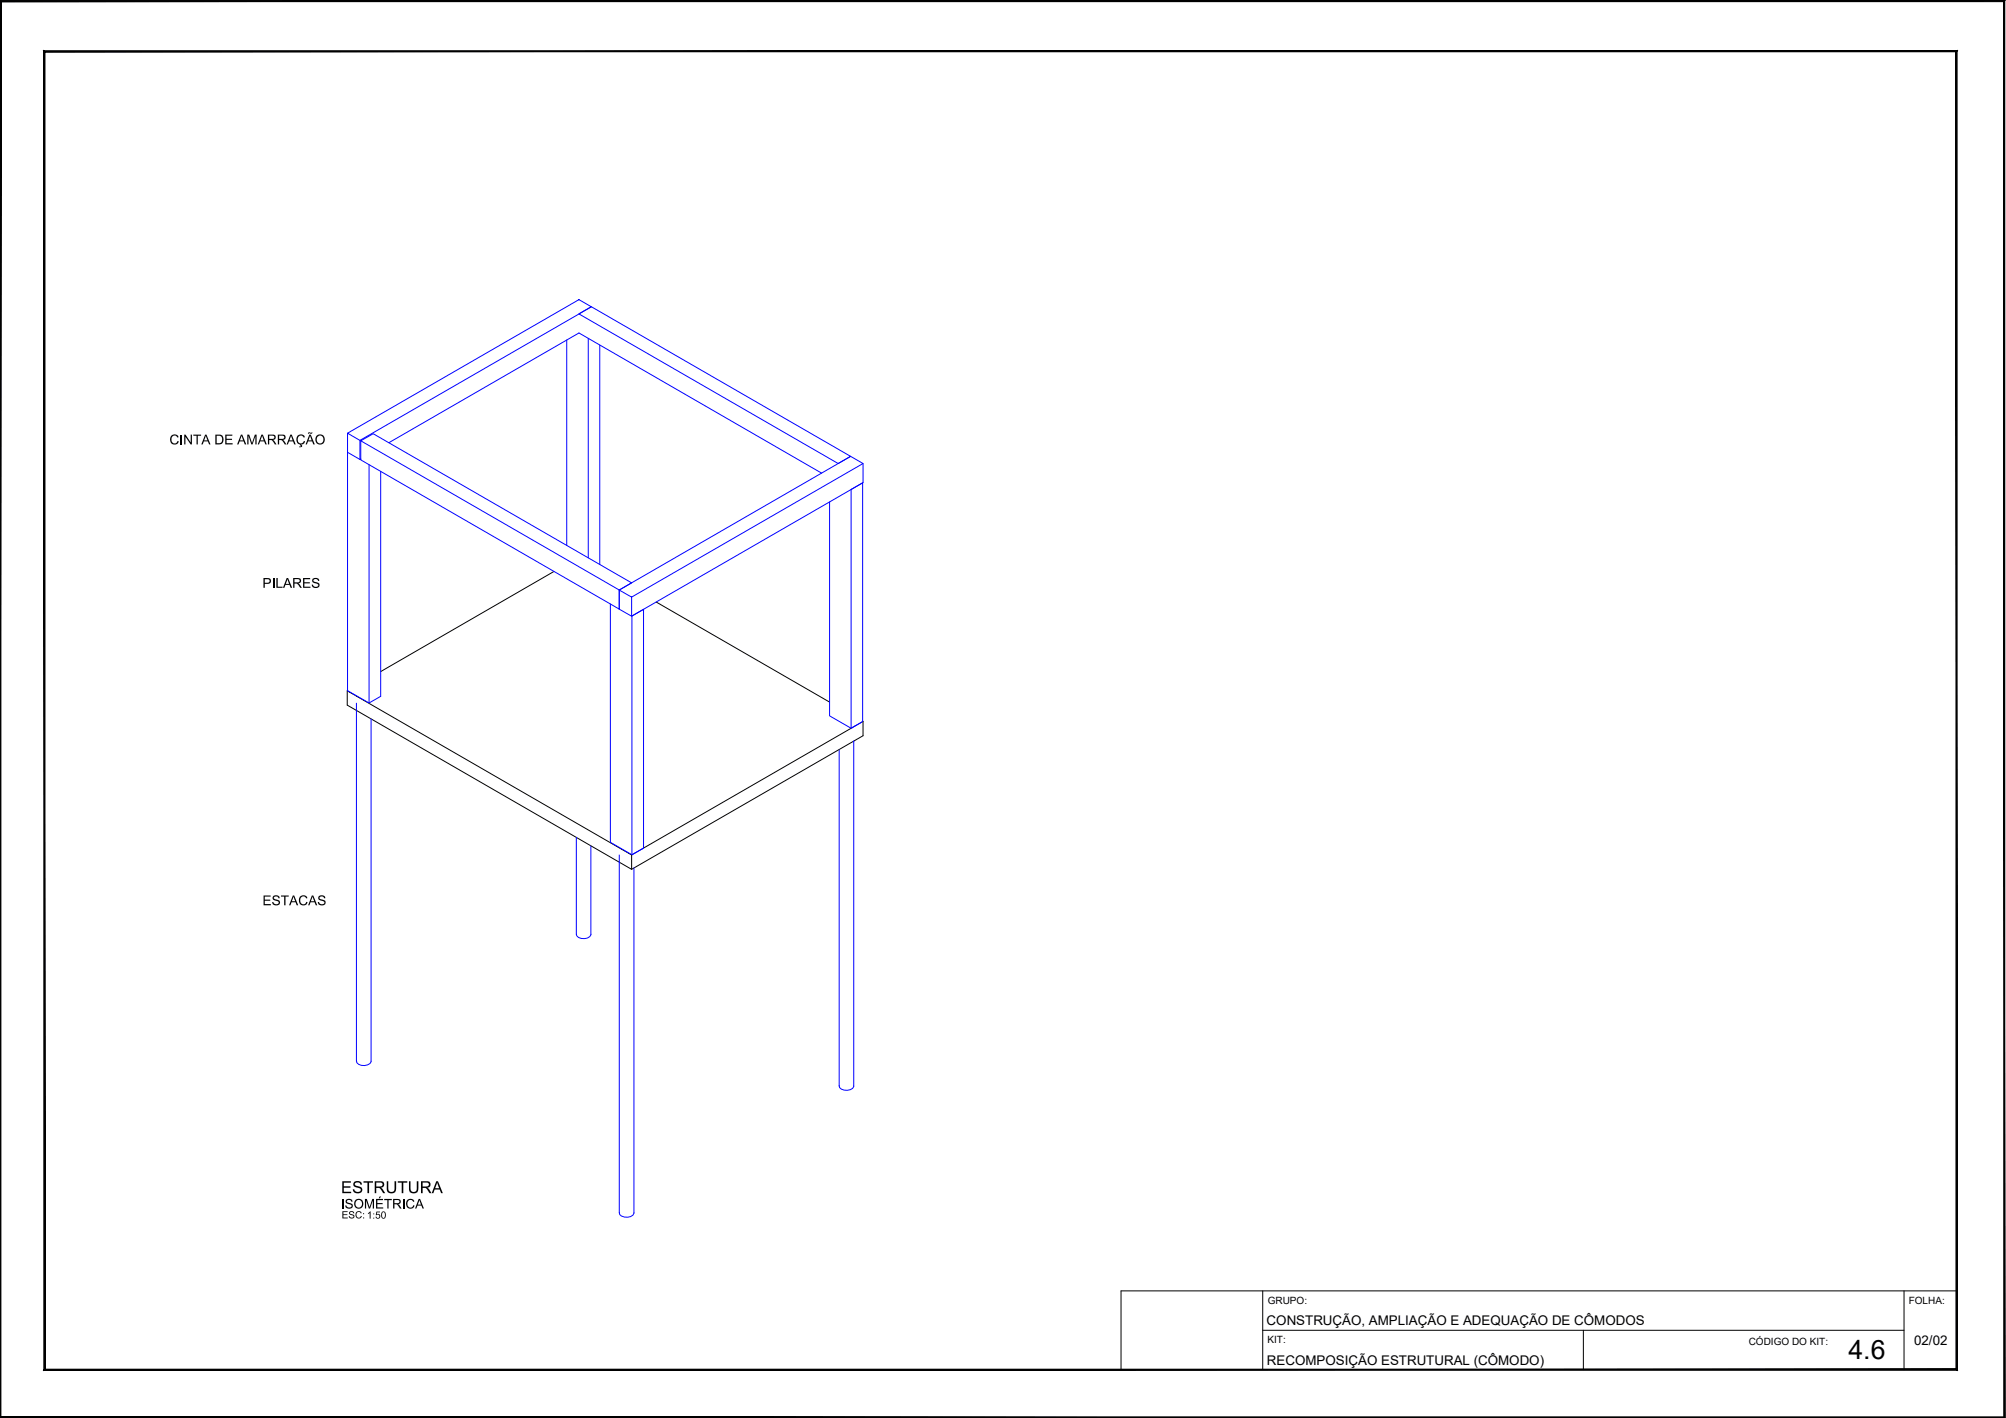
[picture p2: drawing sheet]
<svg xmlns="http://www.w3.org/2000/svg" width="420mm" height="297mm" viewBox="0 0 420 297" stroke-linecap="round" stroke-linejoin="round" font-family="sans-serif">
<!-- layer: Pisos -->
<path d="M116 119.7l-36.3 21M137.5 126.1l36.3 21M72.7 144.7v3l59.6 34.4 48.5-28v-3M72.8 144.7l59.5 34.4v3M180.7 151.1l-48.4 28" fill="none" stroke="#000" stroke-width=".21"/>
<!-- layer: Pilares estruturais -->
<g fill="none" stroke="#00f" stroke-width=".21">
<path d="M118.7 71.2v43M123.2 70.9v45.9M125.6 72.3v45.9M72.8 94.7v50l4.5 2.6 2.4-1.4v-47.2M75.5 96.2l.1 .1M77.3 97.4v49.9M173.8 105.1v44.9l4.5 2.6 2.4-1.4v-50.1l-2.4 1.4v50.1M127.8 126.5v50l4.6 2.6 2.4-1.4v-50.1l-2.4 1.4v50.1M74.7 147.3v75M77.7 150.6v71.7M175.8 157v70.5M178.8 155.2v72.3"/>
<path d="M120.7 175.4v20.3M123.8 177.2v18.5a1.74 1.74 0 0 1-3 .3l-.1-.3M129.7 179.1v75M132.8 181.8v72.3M74.7 222.2a1.33 1.33 0 0 0 1.7 1 1.18 1.18 0 0 0 1.3-.9M175.8 227.4a1.34 1.34 0 0 0 1.7 1 1.14 1.14 0 0 0 1.3-.9M129.7 254a1.31 1.31 0 0 0 1.7 1 1.14 1.14 0 0 0 1.4-.9"/>
</g>
<!-- layer: Quadro estrutural -->
<path d="M121.2 65.8l2.6-1.6 54.4 31.4-2.6 1.5zM72.8 90.7l48.5-27.9 2.6 1.5-48.5 28zM72.8 90.7v4l2.6 1.6 .2-.2M75.4 92.3v4M75.6 92.3v4l54.1 31.3v-4v4l2.6 1.5 48.5-28v-4M75.6 92.3l2.6-1.4 54.1 31.2-2.6 1.5zM81.4 92.7l39.9-22.9 50.8 29.3M129.7 123.6l48.5-28 2.6 1.5-48.5 28zM132.3 125.1v4" fill="none" stroke="#00f" stroke-width=".21"/>
<!-- layer: ARQ-TXT-02 -->
<g fill="#000">
<path d="M71.7 253.7h1.1v.2h-.9v.5h.8v.1h-.8v.5h.9v.2h-1.1zM73.2 253.9l.6-.2 .3 .2 .1 .3h-.2l-.3-.3-.4 .1v.2l.9 .4v.4l-.2 .2h-.6l-.3-.2-.1-.3h.2l.3 .4 .5-.2v-.3l-.8-.2zM74.6 254l.4-.3 .6 .2 .2 .2-.8-.2-.3 .5v.4l.3 .3h.3l.3-.4h.2l-.3 .5-.5 .1-.4-.3-.1-.3zM77.1 254.1l.5-.3v1.5h-.2v-1.2l-.3 .2zM78.8 253.8h.8v.2h-.6l-.1 .4 .4-.1 .3 .3v.4l-.3 .3h-.3l-.3-.3v-.1h.1l.4 .3 .3-.3-.2-.4-.6 .1z"/>
<path d="M76.1 254.1h.2v.2h-.2zM76.1 255h.2v.2h-.2z"/>
<path d="M78.2 254.2h.2v.2h-.2zM78.2 255.1h.2v.2h-.2z"/>
<path d="M80 253.9l.4-.1 .3 .2 .1 .8-.3 .5h-.3l-.3-.3-.1-.7zM80.2 254l-.2 .8 .3 .4 .3-.3v-.7l-.1-.2z"/>
</g>
<!-- layer: ARQ-TXT-03 -->
<path d="M71.8 251.1v2.1" fill="none" stroke="#000" stroke-width=".25"/>
<g fill="#000">
<path d="M72.5 251.4l.3-.3h.5l.4 .3 .2 .3h-.3l-.1-.2-.3-.1-.6 .2 .1 .3 1.1 .4 .1 .4-.2 .3-.6 .2-.7-.3-.1-.4h.3v.3l.4 .1h.4l.2-.2v-.3l-1.1-.4zM76.4 251.1h.4l.6 1.8 .6-1.8h.3v2.1h-.2v-1.7l-.6 1.7h-.2l-.6-1.7v1.7h-.3zM80.5 251.1h1.6v.3h-.7v1.8h-.3v-1.8h-.6zM85.3 251.4l.5-.3h.5l.4 .3 .1 .3-.3 .1-.2-.4h-.6l-.4 .7 .2 .6 .3 .2h.5l.3-.4h.2l-.2 .5-.7 .2-.6-.3-.3-.7z"/>
<path d="M74.1 252.1a1 1 0 0 1 2 0 1 1 0 0 1-2 0zM74.4 252.2a.76 .76 0 0 0 1.5 0 .76 .76 0 0 0-1.5 0z"/>
<path d="M78.8 251.1h1.4v.3h-1.2v.6h1.1v.3h-1.1v.6h1.3v.3h-1.5zM79.5 250.6h.3l-.3 .4h-.2z"/>
<path d="M82.3 251.1l1.2 .1 .3 .1 .1 .6-.5 .4 .7 .9h-.3l-.5-.8-.3-.1h-.4v.9h-.3zM82.6 251.4v.6h.8l.3-.2-.2-.4z"/>
<path d="M87.7 251.1h.3l.8 2.1h-.3l-.2-.7h-.9l-.2 .7h-.3zM87.8 251.4l-.3 .9h.7z"/>
</g>
<path d="M84.5 251.1v2.1" fill="none" stroke="#000" stroke-width=".28"/>
<!-- layer: ARQ-TXT-04 -->
<g fill="#000">
<path d="M71.7 247.4h1.8v.3h-1.5v.8h1.4v.3h-1.4v.8h1.6v.3h-1.9zM74.1 247.7l.4-.3h.6l.6 .4 .1 .3-.3 .1-.1-.4-.3-.1h-.5l-.3 .3 .1 .3 1.4 .5 .1 .6-.3 .4-.9 .2-.7-.5-.1-.4h.3l.2 .4 .5 .2 .5-.1 .2-.3-.2-.4-1.3-.4-.1-.3zM76.1 247.4h2v.3h-.8v2.2h-.3v-2.2h-.9zM81 247.4h.3l.1 2 .5 .3 .4-.1 .3-.2v-2h.4v1.8l-.2 .5-.3 .2-.8 .1-.5-.3-.2-.5zM83.3 247.4h2v.3h-.8v2.2h-.4v-2.2h-.8zM85.7 247.4h.3v2l.6 .3 .4-.1 .2-.2 .1-2h.3v1.8l-.2 .5-.3 .2-.8 .1-.5-.3-.1-.5z"/>
<path d="M78.5 247.4h1.4l.4 .3 .1 .7-.2 .3-.4 .1 .9 1.1h-.4l-.9-1.1h-.6v1.1h-.3zM78.8 247.7v.8h1l.3-.2-.2-.5z"/>
<path d="M88.2 247.4h1.4l.4 .3 .1 .8-.6 .3 .3 .3 .6 .8h-.4l-.5-.8-.4-.3h-.6v1.1h-.3zM88.5 247.7v.8h1l.3-.2v-.3l-.2-.2z"/>
<path d="M91.4 247.4h.3l1.1 2.5h-.4l-.3-.7h-1.1l-.2 .7h-.4zM91.5 247.7l-.4 1.2h.9z"/>
</g>
<g fill="#000">
<path d="M35.9 91.3l.6-.3h.4l.4 .3 .1 .3-.3 .1-.2-.4h-.6l-.4 .5 .1 .7 .3 .3 .5 .1 .4-.5h.2l-.3 .5-.7 .2-.6-.3-.2-.9zM38.6 91h.3l1 1.7v-1.7h.3v2.1h-.3l-1.1-1.6v1.6h-.2zM40.5 91h1.6v.3h-.7v1.8h-.2v-1.8h-.7zM47.2 91h1.5v.3h-1.2v.6h1.1v.2h-1.1v.7h1.2v.3h-1.5zM51.8 91h.4l.6 1.8 .6-1.8h.3v2.1h-.2v-1.7l-.6 1.7h-.3l-.5-1.8-.1 1.8h-.2zM62.3 91.3l.4-.3h.5l.6 .5 .1 .1-.3 .1-.3-.4-.4-.1-.2 .1-.3 .4v.8l.4 .4 .5-.1 .3-.4h.3l-.3 .5-.5 .2 .2 .3-.2 .2-.4 .1v-.2l.4-.1-.3-.1 .1-.2-.5-.2-.2-.3-.1-.7zM57.9 121.1h.3v1.8h1v.2h-1.3zM63.5 121.1h1.5v.2h-1.2v.7h1.1v.2h-1.1v.7h1.2v.2h-1.5zM65.5 121.2l.8-.1 .5 .3 .1 .3h-.3l-.2-.3-.2-.1-.6 .2 .1 .3 .9 .3 .3 .2v.5l-.3 .3-.8 .1-.4-.4-.1-.3h.3l.1 .3 .4 .1h.4l.2-.3-.2-.2-1-.4-.1-.3zM55.2 187.6h1.5v.2h-1.2v.7h1.1v.2h-1.1v.7h1.2v.2h-1.5zM57.2 187.7l.8-.2 .5 .3 .1 .4h-.3l-.1-.3-.3-.1h-.4l-.2 .3 .2 .2 1.1 .5v.4l-.2 .4h-.8l-.5-.3-.1-.3 .3-.1 .1 .4 .4 .1h.3l.3-.2-.1-.4-1.1-.3-.1-.5zM58.9 187.6h1.6v.2h-.7v1.8h-.3v-1.8h-.6z"/>
<path d="M62.9 187.8l.8-.3 .6 .4 .1 .2-.3 .1-.3-.4h-.6l-.3 .6 .1 .7 .3 .3h.5l.4-.5 .2 .1-.3 .5-.7 .2-.6-.4-.2-.9zM66.8 187.8l.7-.3 .5 .3 .1 .4h-.2l-.2-.3-.3-.1-.5 .2 .2 .3 1 .5 .1 .4-.2 .3-.8 .2-.5-.3-.1-.4 .2-.1 .2 .4 .4 .1h.4l.1-.2-.1-.4-1.1-.4z"/>
<path d="M43 91h.2l.9 2.1h-.3l-.3-.6h-.8l-.2 .6h-.3zM43.1 91.3l-.3 1h.7z"/>
<path d="M45.1 91h1l.5 .3 .2 .8-.3 .8-1.4 .2zM45.4 91.3v1.5h.8l.3-.5v-.7l-.4-.3z"/>
<path d="M50.5 91h.2l.9 2.1h-.3l-.3-.6h-.8l-.2 .6h-.3zM50.6 91.3l-.4 1h.7z"/>
<path d="M54.8 91h.3l.8 2.1h-.3l-.3-.6h-.8l-.2 .6h-.3zM54.9 91.3l-.4 1h.7z"/>
<path d="M56.1 91h1.2l.4 .3v.6l-.5 .3 .7 .9h-.3l-.8-.9h-.4v.9h-.3zM56.4 91.3v.6h.8l.3-.2-.2-.4z"/>
<path d="M58.2 91h1.2l.3 .2 .1 .6-.6 .4 .8 .9h-.4l-.7-.9h-.4v.9h-.3zM58.5 91.3v.6h.7l.3-.2-.1-.4z"/>
<path d="M60.8 91h.3l.8 2.1h-.3l-.2-.6h-.9l-.2 .6h-.3zM60.9 91.3l-.3 1h.7z"/>
<path d="M64.8 91h.3l.8 2.1h-.3l-.2-.6h-.9l-.2 .6h-.3zM64.9 91.3l-.3 1h.7zM64.6 90.6l.6 .1 .2-.1-.2 .3-.4-.2-.3 .2z"/>
<path d="M66 92a1.05 1.05 0 0 1 2.1 0 1.05 1.05 0 0 1-2.1 0zM66.2 92.1a.8 .8 0 0 0 1.6 0 .8 .8 0 0 0-1.6 0z"/>
<path d="M55.2 121.1h1.2l.3 .4v.5l-.2 .2-1 .1v.8h-.3zM55.5 121.3v.8l.9-.2 .1-.3-.2-.2z"/>
<path d="M60 121.1h.3l.9 2h-.3l-.3-.6h-.8l-.2 .6h-.3zM60.2 121.3l-.3 1h.7z"/>
<path d="M61.4 121.1h1.2l.3 .2 .1 .6-.5 .3 .7 .9h-.3l-.7-.9h-.5v.9h-.3zM61.7 121.3v.7h.8l.3-.2-.1-.3-.2-.2z"/>
<path d="M61.3 187.6h.3l.9 2h-.4l-.2-.6h-.8l-.3 .6h-.3zM61.5 187.8l-.4 1h.7z"/>
<path d="M65.3 187.6h.3l.8 2h-.3l-.2-.6h-.9l-.2 .6h-.3zM65.4 187.8l-.3 1h.7z"/>
</g>
<path d="M38 91v2.1M57.3 121.1v2" fill="none" stroke="#000" stroke-width=".28"/>
<!-- layer: PS-FLH -->
<g fill="#000" stroke="#000" stroke-width=".21">
<path d="M409.7 10.8l.2 276.2v-276.4zM409.7 10.8l.2 276.2-.2-.2zM9.2 287h400.7l-.2-.2zM9.2 287l.2-.2h400.3zM9.2 10.6v276.4l.2-.2zM9.2 10.6l.2 .2v276zM9.2 10.6l.2 .2 400.5-.2zM9.4 10.8l400.5-.2-.2 .2z"/>
<path d="M0 297l.2-.2zM.2 296.8l419.7 .2h-419.9zM.2 296.8l419.7 .2-.2-.2z"/>
<path d="M.2 .3l-.2 296.7 .2-.2zM0 .1l.2 .2-.2 296.7z"/>
<path d="M419.7 .3v296.5l.2 .2zM419.9 .1v296.9l-.2-296.7zM.2 .3h419.5l.2-.2zM0 .1h419.9l-419.7 .2zM0 .1l.2 .2z"/>
</g>
<path d="M234.8 270.4h175v16.5h-175zM264.5 270.4v16.5M264.5 278.7h134.3M331.6 278.7v8.2M398.8 270.4v16.5" fill="none" stroke="#000" stroke-width=".21"/>
<text font-size="5.6" x="387.2" y="284.8">4.6</text>
<g font-size="2.8">
<text x="265.3" y="277.6">CONSTRUÇÃO, AMPLIAÇÃO E ADEQUAÇÃO DE CÔMODOS</text>
<text x="400.9" y="281.7">02/02</text>
<text x="265.4" y="285.9">RECOMPOSIÇÃO ESTRUTURAL (CÔMODO)</text>
</g>
<g font-size="2.1">
<text x="265.5" y="273.1">GRUPO:</text>
<text x="399.8" y="273.1">FOLHA:</text>
<text x="265.5" y="281.4">KIT:</text>
<text x="366.3" y="281.7">CÓDIGO DO KIT:</text>
</g>
</svg>
